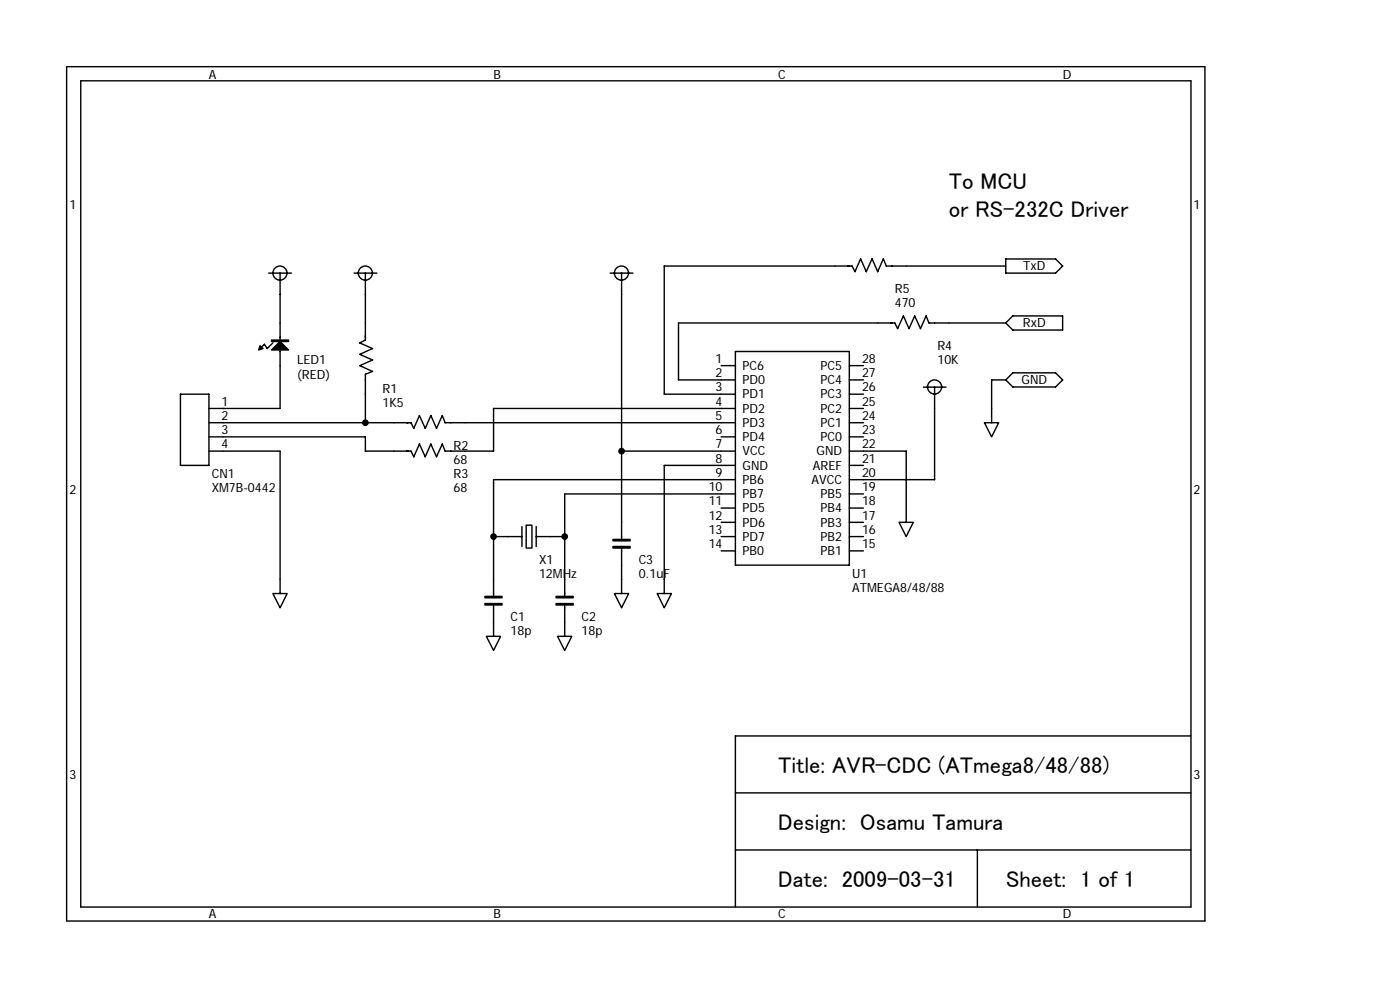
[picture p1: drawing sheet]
<svg xmlns="http://www.w3.org/2000/svg" width="210mm" height="148mm" viewBox="0 0 210 148" stroke-linecap="round" stroke-linejoin="round" font-family="sans-serif">
<g fill="none" stroke="#000" stroke-width=".21">
<path d="M10 10h170.7v128h-170.7zM12.1 12.1h166.5v123.8h-166.5zM150.8 39.9h-17.9l-.5-1.1-.8 1.9-.9-1.9-.8 1.9-.9-1.9-.8 1.9-.4-.8h-28.2v19.2h10.7M150.8 38.8h7.5l1 1.1-1 1h-7.5zM27.1 59.1h4.2v10.6h-4.2zM40.3 40.9h3.4M40.9 51.4l-.8 .8-.5-.6-.6 .6M42 52.4v8.8h-10.7M42 40.9v10M53.1 40.9h3.4M54.8 40.9v10l-.9 .5 2 .8-2 .9 2 .8-2 .9 2 .8-1.1 .5v7.2M91.5 40.9h3.4"/>
<path d="M93.2 40.9v39.9M108.1 54.8h2.2M110.3 52.7h17v32h-17zM127.3 56.9h2.2M127.3 59.1h2.2M127.3 54.8h2.2M138.4 58h3.4M140.1 58v13.9h-12.8M150.8 48.4h-11.5l-.4-1.1-.9 1.9-.9-1.9-.8 1.9-.9-1.9-.8 1.9-.4-.8h-32.5v8.5h8.6M150.8 56.9h-2.1v6.4M151.8 47.3h7.5v2.1h-7.5l-1-1zM151.8 55.9h6.5l1 1-1 1.1h-6.5l-1-1.1z"/>
<path d="M31.3 63.3h30.3l.4 .9 .9-1.9 .9 1.9 .8-1.9 .8 1.9 .9-1.9 .4 1h43.6M31.3 67.6h10.7v21.3M78.3 78.9v3M78.9 78.7h.9v3.4h-.9zM80.4 78.9v3M93.2 67.6h17.1M108.1 65.4h2.2M108.1 76.1h2.2M108.1 78.3h2.2M110.3 71.9h-36.3v17.4M110.3 69.7h-10.7v19.2M110.3 61.2h-36.3v6.4h-7.3l-.4-1.1-.9 1.9-.8-1.9-.8 1.9-.9-1.9-.9 1.9-.4-.8h-6.8v-2.2h-23.5"/>
<path d="M110.3 74h-25.6v15.3M127.3 67.6h8.6v10.7M127.3 61.2h2.2M127.3 63.3h2.2M127.3 65.4h2.2M127.3 69.7h2.2M127.3 74h2.2M127.3 76.1h2.2M127.3 78.3h2.2M134.8 78.3h2.1l-1 2.1zM147.6 63.3h2.1l-1 2.1zM40.9 88.9h2.2l-1.1 2.2z"/>
<path d="M72.9 95.3h2.2l-1.1 2.2zM74 90.4v4.9M74 80.4h4.3M80.4 80.4h4.3M83.6 95.3h2.1l-1 2.2zM84.7 90.4v4.9M92.1 88.9h2.2l-1.1 2.2zM93.2 81.9v7M98.5 88.9h2.2l-1.1 2.2zM108.1 80.4h2.2M108.1 82.5h2.2M127.3 80.4h2.2"/>
<path d="M127.3 82.5h2.2M110.3 118.8h68.2M178.5 110.3h-68.2v25.6M110.3 127.3h68.2M146.5 127.3v8.6"/>
<circle cx="42" cy="40.9" r="1.06"/>
<circle cx="54.8" cy="40.9" r="1.06"/>
<circle cx="93.2" cy="40.9" r="1.06"/>
<circle cx="140.1" cy="58" r="1.06"/>
</g>
<path d="M39 51.8l.4 .4-.6 .2zM40.7 52.4l1.3-1.2 1.3 1.2zM40.7 50.9h2.6v.3h-2.6zM72.7 89.3h2.6v.3h-2.6zM72.7 90.4h2.6v.2h-2.6zM83.4 89.3h2.5v.3h-2.5zM83.4 90.4h2.5v.2h-2.5zM91.9 80.8h2.6v.2h-2.6zM91.9 81.9h2.6v.2h-2.6z" fill="#000" stroke="#000" stroke-width=".21"/>
<g fill="#000" stroke="#000" stroke-width=".15">
<circle cx="54.8" cy="63.3" r=".43"/>
<circle cx="93.2" cy="67.6" r=".43"/>
<circle cx="74" cy="80.4" r=".43"/>
<circle cx="84.7" cy="80.4" r=".43"/>
</g>
<g font-size="3.4">
<text x="142.3" y="28.3">To MCU</text>
<text x="142.3" y="32.5">or RS-232C Driver</text>
<text x="116.7" y="115.7">Title: AVR-CDC (ATmega8/48/88)</text>
<text x="116.7" y="124.3">Design: Osamu Tamura</text>
<text x="116.7" y="132.8">Date: 2009-03-31</text>
<text x="150.8" y="132.8">Sheet: 1 of 1</text>
</g>
<g font-size="1.9">
<text x="31.3" y="11.9">A</text>
<text x="74" y="11.9">B</text>
<text x="116.7" y="11.9">C</text>
<text x="159.3" y="11.9">D</text>
<text x="10.4" y="31.3">1</text>
<text x="179" y="31.3">1</text>
<text x="153.4" y="40.5">TxD</text>
<text x="134.2" y="46">470</text>
<text x="134.2" y="43.9">R5</text>
<text x="140.5" y="52.4">R4</text>
<text x="153.4" y="49">RxD</text>
<text x="44.5" y="56.7">(RED)</text>
<text x="44.5" y="54.6">LED1</text>
<text x="57.3" y="58.8">R1</text>
<text x="107.3" y="54.4">1</text>
<text x="107.3" y="56.5">2</text>
<text x="107.3" y="58.6">3</text>
<text x="111.3" y="55.4">PC6</text>
<text x="111.3" y="57.6">PD0</text>
<text x="111.3" y="59.7">PD1</text>
<text x="123" y="59.7">PC3</text>
<text x="123" y="57.6">PC4</text>
<text x="123" y="55.4">PC5</text>
<text x="129.2" y="58.6">26</text>
<text x="129.2" y="56.5">27</text>
<text x="129.2" y="54.4">28</text>
<text x="140.5" y="54.6">10K</text>
<text x="153.2" y="57.6">GND</text>
<text x="33.2" y="60.8">1</text>
<text x="33.2" y="62.9">2</text>
<text x="33.2" y="65">3</text>
<text x="57.3" y="61">1K5</text>
<text x="107.3" y="60.8">4</text>
<text x="107.3" y="62.9">5</text>
<text x="107.3" y="65">6</text>
<text x="111.3" y="61.8">PD2</text>
<text x="111.3" y="64">PD3</text>
<text x="123" y="64">PC1</text>
<text x="123" y="61.8">PC2</text>
<text x="129.2" y="65">23</text>
<text x="129.2" y="62.9">24</text>
<text x="129.2" y="60.8">25</text>
<text x="31.7" y="71.6">CN1</text>
<text x="33.2" y="67.2">4</text>
<text x="68" y="69.5">68</text>
<text x="68" y="67.4">R2</text>
<text x="68" y="71.6">R3</text>
<text x="107.3" y="67.2">7</text>
<text x="107.3" y="69.3">8</text>
<text x="107.3" y="71.4">9</text>
<text x="111.3" y="66.1">PD4</text>
<text x="111.3" y="68.2">VCC</text>
<text x="111.3" y="70.4">GND</text>
<text x="121.9" y="70.4">AREF</text>
<text x="122.4" y="68.2">GND</text>
<text x="123" y="66.1">PC0</text>
<text x="129.2" y="67.2">22</text>
<text x="129.2" y="71.4">20</text>
<text x="129.2" y="69.3">21</text>
<text x="10.4" y="74">2</text>
<text x="31.7" y="73.8">XM7B-0442</text>
<text x="68" y="73.8">68</text>
<text x="106.3" y="73.6">10</text>
<text x="106.3" y="75.7">11</text>
<text x="106.3" y="77.8">12</text>
<text x="111.3" y="72.5">PB6</text>
<text x="111.3" y="74.6">PB7</text>
<text x="111.3" y="76.8">PD5</text>
<text x="121.7" y="72.5">AVCC</text>
<text x="123" y="76.8">PB4</text>
<text x="123" y="74.6">PB5</text>
<text x="129.2" y="77.8">17</text>
<text x="129.2" y="75.7">18</text>
<text x="129.2" y="73.6">19</text>
<text x="179" y="74">2</text>
<text x="106.3" y="80">13</text>
<text x="106.3" y="82.1">14</text>
<text x="111.3" y="78.9">PD6</text>
<text x="111.3" y="81">PD7</text>
<text x="111.3" y="83.2">PB0</text>
<text x="123" y="83.2">PB1</text>
<text x="123" y="81">PB2</text>
<text x="123" y="78.9">PB3</text>
<text x="129.2" y="82.1">15</text>
<text x="129.2" y="80">16</text>
<text x="80.8" y="86.6">12MHz</text>
<text x="80.8" y="84.4">X1</text>
<text x="95.8" y="86.6">0.1uF</text>
<text x="95.8" y="84.4">C3</text>
<text x="127.8" y="88.7">ATMEGA8/48/88</text>
<text x="127.8" y="86.6">U1</text>
<text x="76.5" y="95.1">18p</text>
<text x="76.5" y="93">C1</text>
<text x="87.2" y="95.1">18p</text>
<text x="87.2" y="93">C2</text>
<text x="10.4" y="116.7">3</text>
<text x="179" y="116.7">3</text>
<text x="31.3" y="137.6">A</text>
<text x="74" y="137.6">B</text>
<text x="116.7" y="137.6">C</text>
<text x="159.3" y="137.6">D</text>
</g>
</svg>
